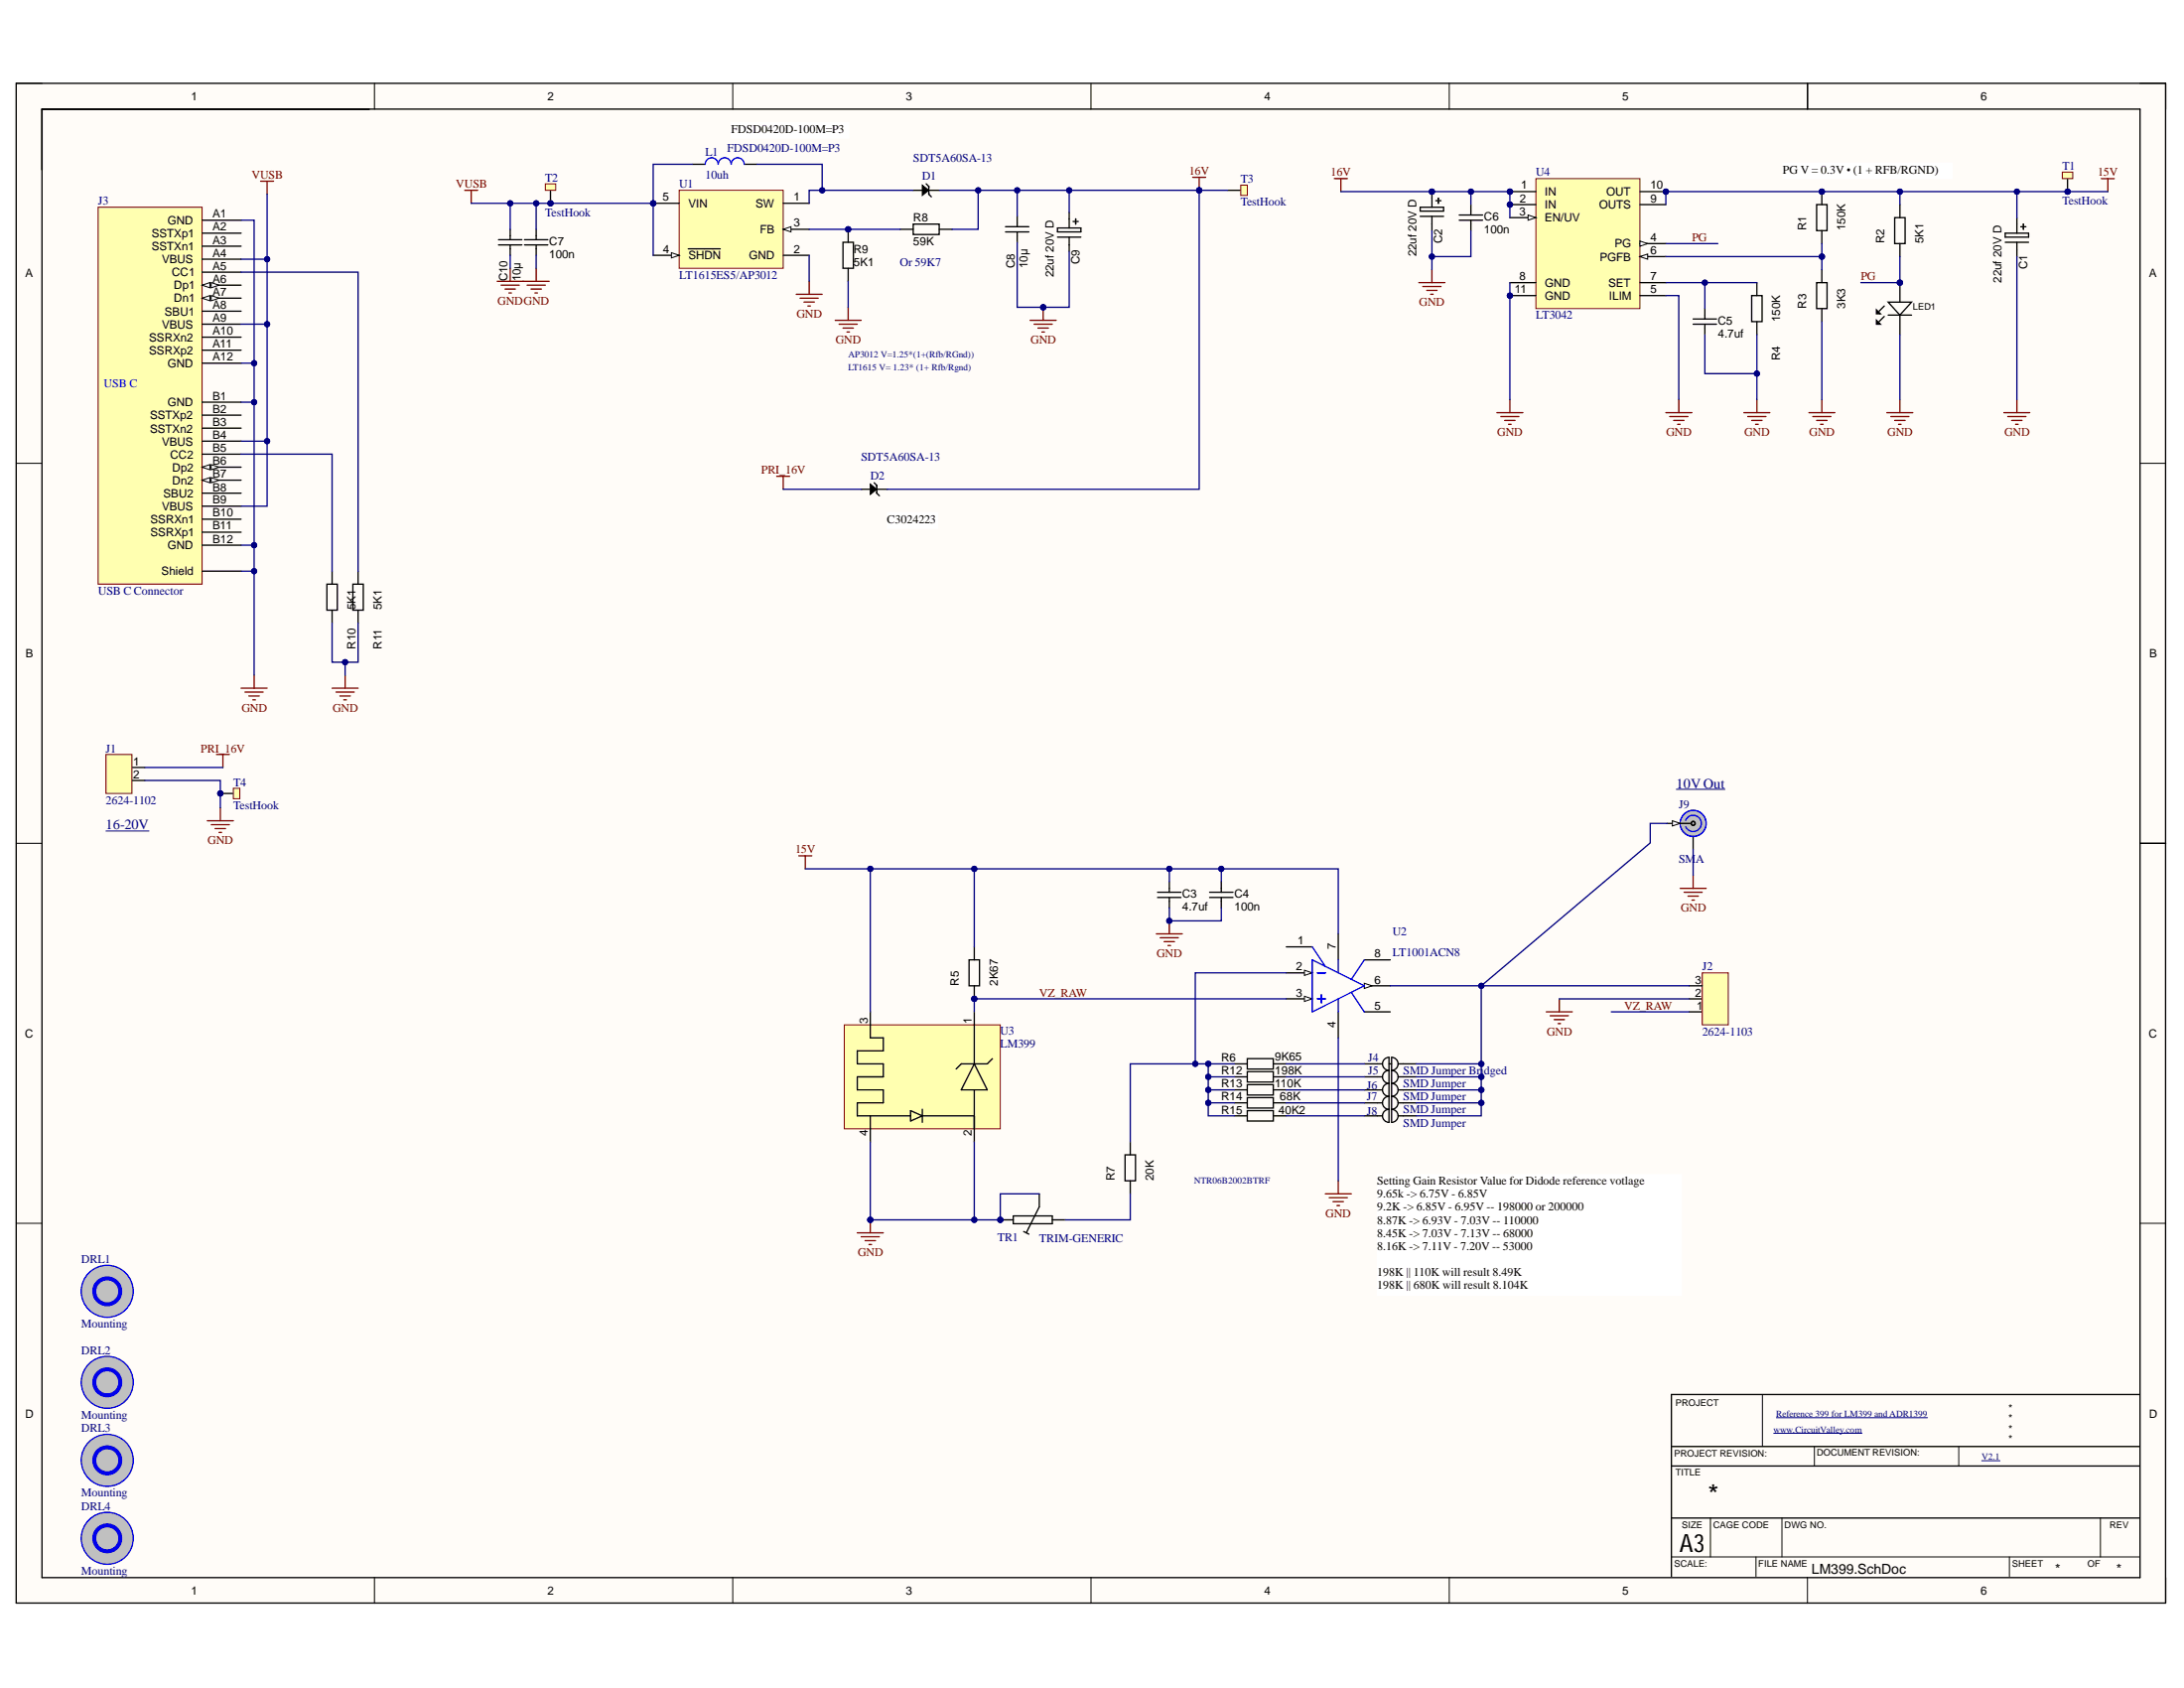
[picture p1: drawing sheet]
# Altium schematic sheet LM399.SchDoc
size 420 x 297 mm

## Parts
C1  value 22uf 20V D  [CAPMP7343X310N]  (hidden comment: 47uf 20V D)
C2  value 22uf 20V D  [CAPMP7343X310N]  (hidden comment: 47uf 20V D)
C3  value 4.7uf  [CAPC1608N]  (hidden comment: approved sub OK)
C4  value 100n  [CAPC1608N]  (hidden comment: approved sub OK)
C5  value 4.7uf  [CAPC1608N]  (hidden comment: approved sub OK)
C6  value 100n  [CAPC1608N]  (hidden comment: approved sub OK)
C7  value 100n  [CAPC1608N]  (hidden comment: approved sub OK)
C8  10µ  [CAPC3225N]
C9  value 22uf 20V D  [CAPMP7343X310N]  (hidden comment: 47uf 20V D)
C10  10µ  [CAPC3225N]
D1  SDT5A60SA-13  [DO-214AC]
D2  SDT5A60SA-13  [DO-214AC]
DRL1  Mounting  [NO_COPPER_NOMASK_2m75_6m2]
DRL2  Mounting  [NO_COPPER_NOMASK_2m75_6m2]
DRL3  Mounting  [NO_COPPER_NOMASK_2m75_6m2]
DRL4  Mounting  [NO_COPPER_NOMASK_2m75_6m2]
J1  2624-1102  [2624-1102]
J2  2624-1103  [2624-1103]
J3  USB C Connector  [UT11113-11602-7H]
J4  SMD Jumper Bridged  [SMD_Jumper_bridge]  (net tie, no BOM)
J5  SMD Jumper  [SMD_Jumper]  (net tie, no BOM)
J6  SMD Jumper  [SMD_Jumper]  (net tie, no BOM)
J7  SMD Jumper  [SMD_Jumper]  (net tie, no BOM)
J8  SMD Jumper  [SMD_Jumper]  (net tie, no BOM)
J9  SMA  [SMA_Connector]
L1  10uh  value FDSD0420D-100M=P3  [FDSD0420-H-2R2M]
LED1  (no value)  [LED-0805-K]
R1  value 150K  [RESC1608N]  (hidden comment: RES_NL_0603)
R2  value 5K1  [RESC1608N]  (hidden comment: RES_NL_0603)
R3  value 3K3  [RESC1608N]  (hidden comment: RES_NL_0603)
R4  value 150K  [RESC1608N]  (hidden comment: RES_NL_0603)
R5  value 2K67  [RESC1608N]  (hidden comment: RES_NL_0603)
R6  value 9K65  [RESC1608N]  (hidden comment: RES_NL_0603)
R7  value 20K  [RESC1608N]  (hidden comment: RES_NL_0603)
R8  value 59K  [RESC1608N]  (hidden comment: RES_NL_0603)
R9  value 5K1  [RESC1608N]  (hidden comment: RES_NL_0603)
R10  value 5K1  [RESC1608N]  (hidden comment: RES_NL_0603)
R11  value 5K1  [RESC1608N]  (hidden comment: RES_NL_0603)
R12  value 198K  [RESC1608N]  (hidden comment: RES_NL_0603)
R13  value 110K  [RESC1608N]  (hidden comment: RES_NL_0603)
R14  value 68K  [RESC1608N]  (hidden comment: RES_NL_0603)
R15  value 40K2  [RESC1608N]  (hidden comment: RES_NL_0603)
T1  TestHook  [TEST_PAD_HOOK]
T2  TestHook  [TEST_PAD_HOOK]
T3  TestHook  [TEST_PAD_HOOK]
T4  TestHook  [TEST_PAD_HOOK]
TR1  TRIM-GENERIC  [TRIMMER-MT]
U1  LT1615ES5/AP3012  [SOT23-5]
U2  LT1001ACN8  [N8]
U3  LM399  [TO-46]
U4  LT3042  [MSOP10]

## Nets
15V: C1.1 C3.1 C4.1 R1.1 R2.1 R5.1 T1.1(TP) U2.7(V+) U3.3(H1) U4.9(OUTS) U4.10(OUT)
16V: C2.1 C6.1 C8.1 C9.1 D1.2 D2.2 R8.2 T3.1(TP) U4.1(IN) U4.2(IN) U4.3(EN/UV)
GND: C1.2 C2.2 C3.2 C4.2 C5.2 C6.2 C7.2 C8.2 C9.2 C10.2 J1.2(PW) J2.2 J3.0(Shield) J3.A1(GND) J3.A12(GND) J3.B1(GND) J3.B12(GND) J9.2 LED1.K R3.2 R4.2 R9.1 R10.2 R11.2 T4.1(TP) TR1.2 TR1.W U1.2(GND) U2.4(V-) U3.2(D2) U3.4(H2) U4.5(ILIM) U4.8(GND) U4.11(GND)
PRI_16V: D2.1 J1.1(PW)
VUSB: C7.1 C10.1 J3.A4(VBUS) J3.A9(VBUS) J3.B4(VBUS) J3.B9(VBUS) L1.1 T2.1(TP) U1.4(~{SHDN}) U1.5(VIN)
PG: LED1.A R2.2 U4.4(PG)
VZ_RAW: J2.1 R5.2 U2.3(IN+) U3.1(D1)
NetC5_1: C5.1 R4.1 U4.7(SET)
NetD1_1: D1.1 L1.2 U1.1(SW)
NetJ2_3: J2.3 J4.1 J5.1 J6.1 J7.1 J8.1 J9.1 U2.6(OUT)
NetJ3_A5: J3.A5(CC1) R11.1
NetJ3_B5: J3.B5(CC2) R10.1
NetJ4_2: J4.2 R6.2
NetJ5_2: J5.2 R12.2
NetJ6_2: J6.2 R13.2
NetJ7_2: J7.2 R14.2
NetJ8_2: J8.2 R15.2
NetR1_2: R1.2 R3.1 U4.6(PGFB)
NetR6_1: R6.1 R7.1 R12.1 R13.1 R14.1 R15.1 U2.2(IN-)
NetR7_2: R7.2 TR1.1
NetR8_1: R8.1 R9.2 U1.3(FB)

Not connected (* = marked no-connect by the designer): J3 A2(SSTXp1) A3(SSTXn1) A6(Dp1) A7(Dn1) A8(SBU1) A10(SSRXn2) A11(SSRXp2) B2(SSTXp2) B3(SSTXn2) B6(Dp2) B7(Dn2) B8(SBU2) B10(SSRXn1) B11(SSRXp1); U2 1(VOSTRIM) 5(NC) 8(VOSTRIM)

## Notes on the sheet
- (near L1) FDSD0420D-100M=P3
- PG V = 0.3V • (1 + RFB/RGND)
- (near R8) Or 59K7
- AP3012 V=1.25*(1+(Rfb/RGnd))
- LT1615 V= 1.23* (1+ Rfb/Rgnd)
- (near D2) C3024223
- (near J1) 16-20V
- (near J9) 10V Out
- NTR06B2002BTRF
- Setting Gain Resistor Value for Didode reference votlage
  9.65k -> 6.75V - 6.85V
  9.2K -> 6.85V - 6.95V -- 198000 or 200000
  8.87K -> 6.93V - 7.03V -- 110000
  8.45K -> 7.03V - 7.13V -- 68000
  8.16K -> 7.11V - 7.20V -- 53000
  198K || 110K will result 8.49K
  198K || 680K will result 8.104K
- www.CircuitValley.com
- Reference 399 for LM399 and ADR1399
- V2.1
